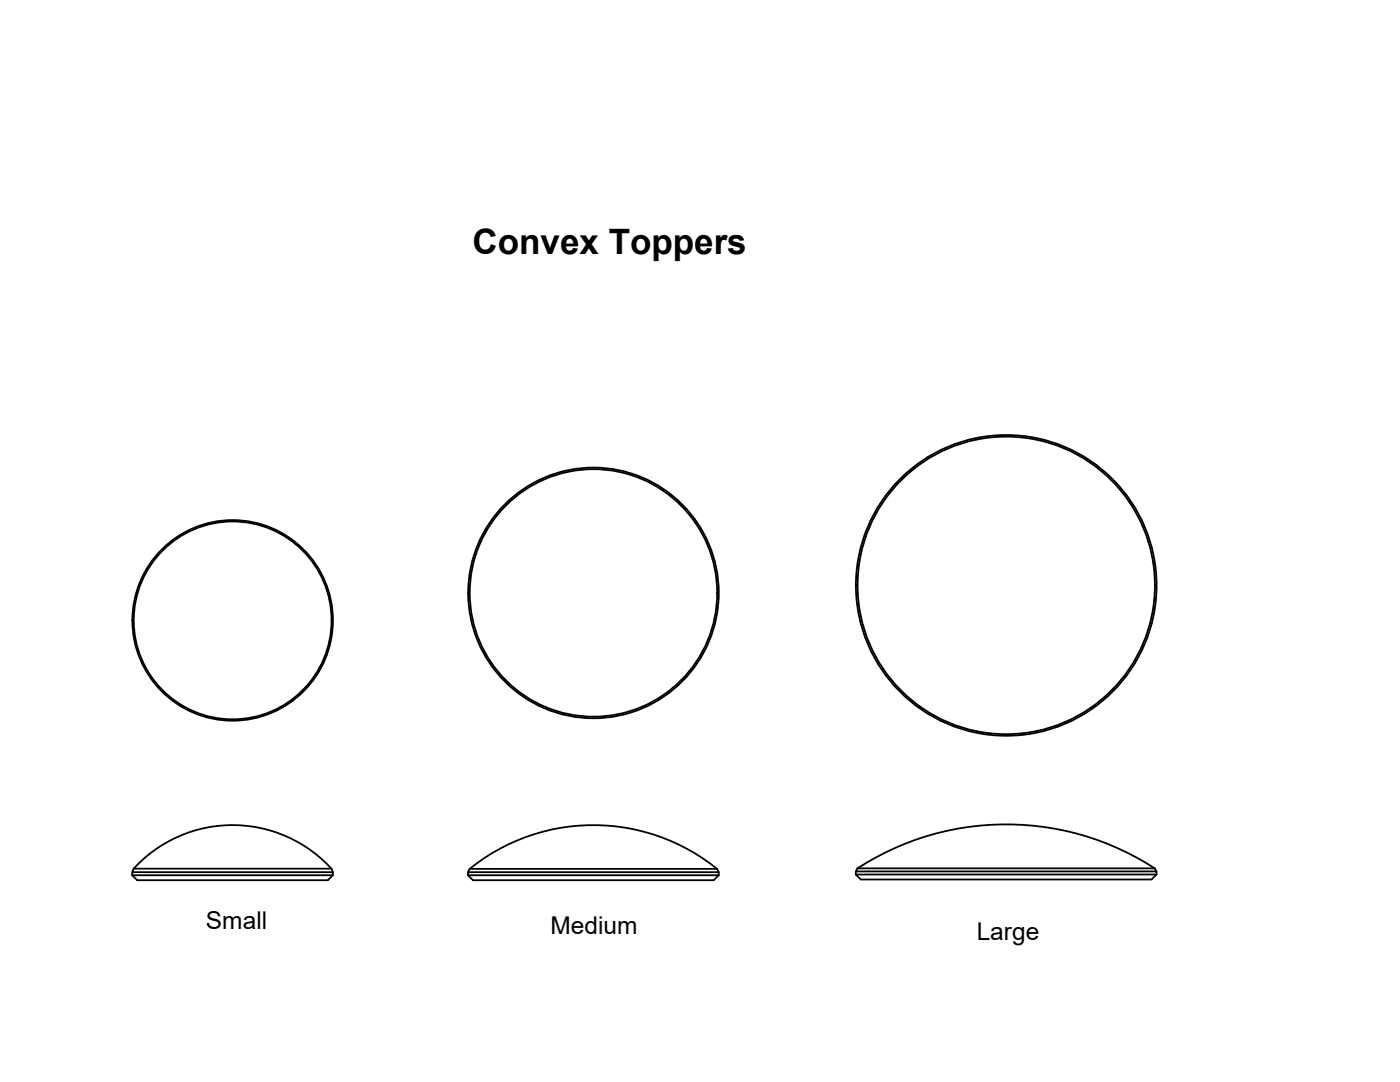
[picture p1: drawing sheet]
<svg xmlns="http://www.w3.org/2000/svg" width="279mm" height="216mm" viewBox="0 0 279 216" stroke-linecap="round" stroke-linejoin="round" font-family="sans-serif">
<!-- layer: Visible -->
<g fill="none" stroke="#000" stroke-width=".36">
<path d="M26.4 174h40M26.4 174.6h40M26.4 174.6l1 1h38l1-1M26.7 173.3h39.4M26.7 173.3l-.3 .7v.6M26.7 173.3a26.7 26.7 0 0 1 39.4 0M66.1 173.3l.3 .7M66.4 174v.6M93.4 174h50M93.4 174.6h50M93.4 174.6l1 1h48l1-1M93.7 173.4h49.4"/>
<path d="M93.7 173.4l-.3 .6v.6M93.7 173.4a39.3 39.3 0 0 1 49.4 0M143.1 173.4l.3 .6M143.4 174v.6M170.8 173.9h60M170.8 174.5h60M170.8 174.5l1 1h58l1-1M171.1 173.3h59.4M171.1 173.3l-.3 .6v.6M171.1 173.3a54.5 54.5 0 0 1 59.4 0M230.5 173.3l.3 .6M230.8 173.9v.6"/>
<circle cx="118.4" cy="118.3" r="24.7"/>
<circle cx="118.4" cy="118.3" r="25"/>
<circle cx="200.8" cy="116.8" r="29.7"/>
<circle cx="200.8" cy="116.8" r="30"/>
<circle cx="46.4" cy="123.8" r="19.7"/>
<circle cx="46.4" cy="123.8" r="20"/>
</g>
<text font-size="7" x="94.3" y="50.7">Convex Toppers</text>
<g font-size="4.9">
<text x="41.1" y="185.5">Small</text>
<text x="109.9" y="186.5">Medium</text>
<text x="194.9" y="187.5">Large</text>
</g>
</svg>
